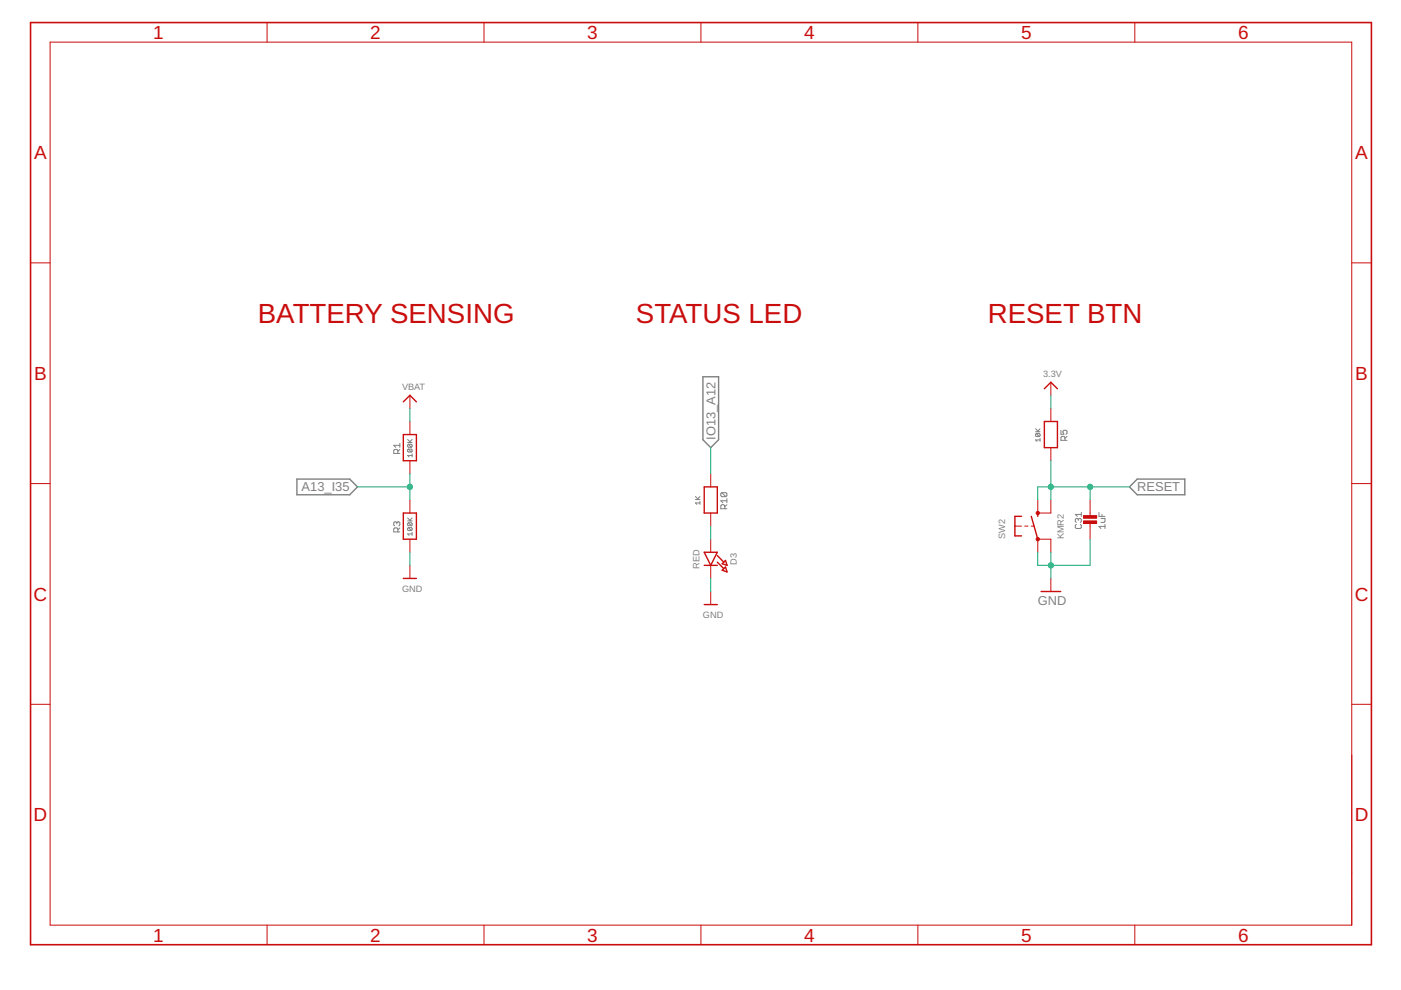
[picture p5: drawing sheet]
<svg xmlns="http://www.w3.org/2000/svg" width="297mm" height="210mm" viewBox="0 0 297 210" stroke-linecap="round" stroke-linejoin="round" font-family="sans-serif">
<g fill="none" stroke="#808080" stroke-width=".21">
<path d="M84.3 96.1v-.6l-.2-.2h-.4l-.2 .2v.6h1.3M84.8 95.3l-.5 .4M84.8 94.4h-1.3l.4 .4M84.8 94v.8M86.4 93.8h1M86.4 93.2l.7 .6M86.6 94.2h.6l.2 .2v.3l-.2 .1M86.6 95.2h.6l.2 .2v.3l-.2 .1M86.6 95.2l-.2 .2v.3l.2 .1h.6M86.6 94.2l-.2 .5 .2 .1h.6M86.6 95.2l.6 .6M86.6 94.2l.6 .6"/>
<path d="M87.4 96.6h-1l.3 .3M87.4 96.2v.7M87.4 93.2l-.5 .4M219.6 91.5h.9M219.6 90.9l.6 .6M219.7 91.9h.6l.2 .2v.3l-.2 .2M219.7 91.9l-.1 .5 .1 .2h.6M219.7 91.9l.6 .7M220.5 93.3h-.9l.3 .3M220.5 93v.6M220.5 90.9l-.5 .5M224.9 91.2v.9h.7l-.2-.4 .2-.5h.4l.2 .2v.5l-.2 .2"/>
<path d="M225.8 93.4v-.7l-.2-.2h-.5l-.2 .2v.7h1.3M226.2 92.5l-.4 .4M84.1 110.8l-.2-.2-.4 .2v.5l.2 .2M84.1 110.8l.2-.2 .5 .2v.5l-.2 .2M84.1 110.8v.3M84.3 112.8v-.7l-.2-.2h-.4l-.2 .2v.7h1.3M84.8 111.9l-.5 .5M86.4 110.4h1M86.4 109.8l.7 .6M86.6 110.8h.6l.2 .2v.3l-.2 .2M86.6 111.9h.6l.2 .1-.2 .5M86.6 110.8l-.2 .2v.3l.2 .2h.6"/>
<path d="M86.6 111.9l-.2 .1v.3l.2 .2h.6M86.6 111.9l.6 .6M86.6 110.8l.6 .7M87.4 112.9v.6M87.4 113.2h-1l.3 .3M87.4 109.8l-.5 .5M147.4 105.9h1M147.4 105.3l.7 .6M148.4 106.6h-1l.4 .3M148.4 106.3v.6M148.4 105.3l-.5 .5M153 104.5l-.2 .2v.4l.2 .2h.9"/>
<path d="M153 104.5h.9l.2 .2v.4l-.2 .2M153 104.5l.9 .8M153.7 107.9v-.7l-.2-.2h-.5l-.2 .2v.7h1.3M154.1 107l-.4 .4M154.1 106.2h-1.3l.4 .4M154.1 105.7v.9M228.2 111.2l-.2 .2v.4l.2 .3h.8l.3-.3v-.4l-.3-.2M228.6 110.1l-.2-.2-.4 .2v.5l.2 .2M228.6 110.1l.2-.2 .5 .2v.5l-.3 .2M228.6 110.1v.2M229.3 108.6v.9M229.3 109.1h-1.3l.4 .4"/>
<path d="M233 108.6v.9h1.3M233.4 109.9h.9v.7l-.2 .2h-.7M233.6 109.1v.4M234.3 111.6h-1.3l.4 .5M234.3 111.2v.9"/>
</g>
<path d="M149 79.9h3.4v13.3l-1.7 1.7-1.7-1.7zM62.9 101.6h11.2l1.7 1.6-1.7 1.7h-11.2zM239.5 103.2l1.6-1.6h10.1v3.3h-10.1z" fill="none" stroke="#808080" stroke-width=".3"/>
<g fill="none" stroke="#c90d0c" stroke-width=".3">
<path d="M85.5 92.1h2.8v5.6h-2.8zM85.5 85.2l1.4-1.4 1.4 1.4M221.4 82.4l1.4-1.4 1.4 1.4M221.4 89.4h2.8v5.5h-2.8zM85.5 108.8h2.8v5.5h-2.8zM149.3 117.1h2.8l-1.4 2.8zM149.3 119.9h2.8M149.3 103.2h2.8v5.6h-2.8zM152.1 119.2l1.4 1.4M152.1 117.8l1.4 1.4M153.1 119.5l.7-.7 .4 1.1zM216.6 109.5h-1.4v4.1h1.4"/>
<path d="M218.7 109.5l1.3 4.8M220 108.8v.7M85.5 122.6h2.8M149.3 128.2h2.8M153.1 120.9l.7-.7 .4 1.1zM220.7 125.4h4.2"/>
</g>
<g fill="none" stroke="#c90d0c" stroke-width=".21">
<path d="M10.6 8.9h276v187.3h-276zM56.6 4.8v4.1M102.6 4.8v4.1M148.6 4.8v4.1M194.6 4.8v4.1M240.6 4.8v4.1M6.5 55.7h4.1M286.6 55.7h4.2M86.9 83.8v2.8M86.9 89.4v2.7M86.9 97.7v2.8M222.8 81v2.8"/>
<path d="M222.8 86.6v2.8M222.8 94.9v2.8M6.5 102.5h4.1M86.9 106v2.8M86.9 114.3v2.8M86.9 119.9v2.7M150.7 100.5v2.7M150.7 108.8v2.7M150.7 114.3v2.8M150.7 119.9v2.7M215.2 111.5h1.4M217.3 111.5h.7"/>
<path d="M218.7 111.5h.7M220 106v2.8h2.8v-2.8M220 117.1v-2.8h2.8v2.8M231.1 106v3.6M231.1 110.7v3.6M286.6 102.5h4.2M150.7 125.4v2.8M222.8 122.6v2.8M6.5 149.3h4.1M286.6 149.3h4.2M56.6 196.2v4.1M102.6 196.2v4.1"/>
<path d="M148.6 196.2v4.1M194.6 196.2v4.1M240.6 196.2v4.1"/>
</g>
<g fill="#c90d0c" stroke="#c90d0c" stroke-width=".21">
<circle cx="220" cy="114.3" r=".37"/>
<circle cx="220" cy="108.8" r=".37"/>
</g>
<g fill="#c90d0c" stroke="#c90d0c" stroke-width=".21">
<path d="M229.7 110.4h2.8v.6h-2.8z"/>
<path d="M229.7 109.3h2.8v.6h-2.8z"/>
</g>
<path d="M6.5 4.8h284.3v195.5h-284.3z" fill="none" stroke="#c90d0c" stroke-width=".34"/>
<g fill="none" stroke="#0dab76" stroke-width=".21">
<path d="M86.9 86.6v2.8M150.7 94.9v5.6M222.8 83.8v2.8M222.8 97.7v8.3M75.8 103.2h11.1M86.9 100.5v5.5M86.9 117.1v2.8M150.7 111.5v2.8M222.8 117.1v5.5M231.1 114.3v5.6h-11.1v-2.8M231.1 103.2v2.8M239.5 103.2h-19.5v2.8"/>
<path d="M150.7 122.6v2.8"/>
</g>
<g fill="#0dab76" stroke="#0dab76" stroke-width=".21">
<circle cx="222.8" cy="119.9" r=".55"/>
<circle cx="222.8" cy="103.2" r=".55"/>
<circle cx="231.1" cy="103.2" r=".55"/>
<circle cx="86.9" cy="103.2" r=".55"/>
</g>
<g font-size="5.9" fill="#c90d0c">
<text x="54.7" y="68.6">BATTERY SENSING</text>
<text x="134.8" y="68.6">STATUS LED</text>
<text x="209.4" y="68.6">RESET BTN</text>
</g>
<g font-size="4" fill="#c90d0c">
<text x="32.5" y="8.3">1</text>
<text x="78.5" y="8.3">2</text>
<text x="124.5" y="8.3">3</text>
<text x="170.5" y="8.3">4</text>
<text x="216.5" y="8.3">5</text>
<text x="262.5" y="8.3">6</text>
<text x="7.2" y="33.8">A</text>
<text x="287.3" y="33.8">A</text>
<text x="7.2" y="80.6">B</text>
<text x="287.3" y="80.6">B</text>
<text x="7.1" y="127.4">C</text>
<text x="287.2" y="127.4">C</text>
<text x="7.1" y="174.2">D</text>
<text x="287.2" y="174.2">D</text>
<text x="32.5" y="199.6">1</text>
<text x="78.5" y="199.6">2</text>
<text x="124.5" y="199.6">3</text>
<text x="170.5" y="199.6">4</text>
<text x="216.5" y="199.6">5</text>
<text x="262.5" y="199.6">6</text>
</g>
<g font-size="2.7" fill="#808080">
<text x="151.7" y="93.2" transform="rotate(-90 151.7 93.2)">IO13_A12</text>
<text x="63.9" y="104.2">A13_I35</text>
<text x="241.1" y="104.2">RESET</text>
<text x="220" y="128.2">GND</text>
</g>
<g font-size="1.9" fill="#808080">
<text x="85.2" y="82.7">VBAT</text>
<text x="221.1" y="79.9">3.3V</text>
<text x="156.2" y="119.7" transform="rotate(-90 156.2 119.7)">D3</text>
<text x="213.1" y="114.3" transform="rotate(-90 213.1 114.3)">SW2</text>
<text x="225.6" y="114.3" transform="rotate(-90 225.6 114.3)">KMR2</text>
<text x="85.2" y="125.4">GND</text>
<text x="148.3" y="120.5" transform="rotate(-90 148.3 120.5)">RED</text>
<text x="149" y="131">GND</text>
</g>
</svg>
